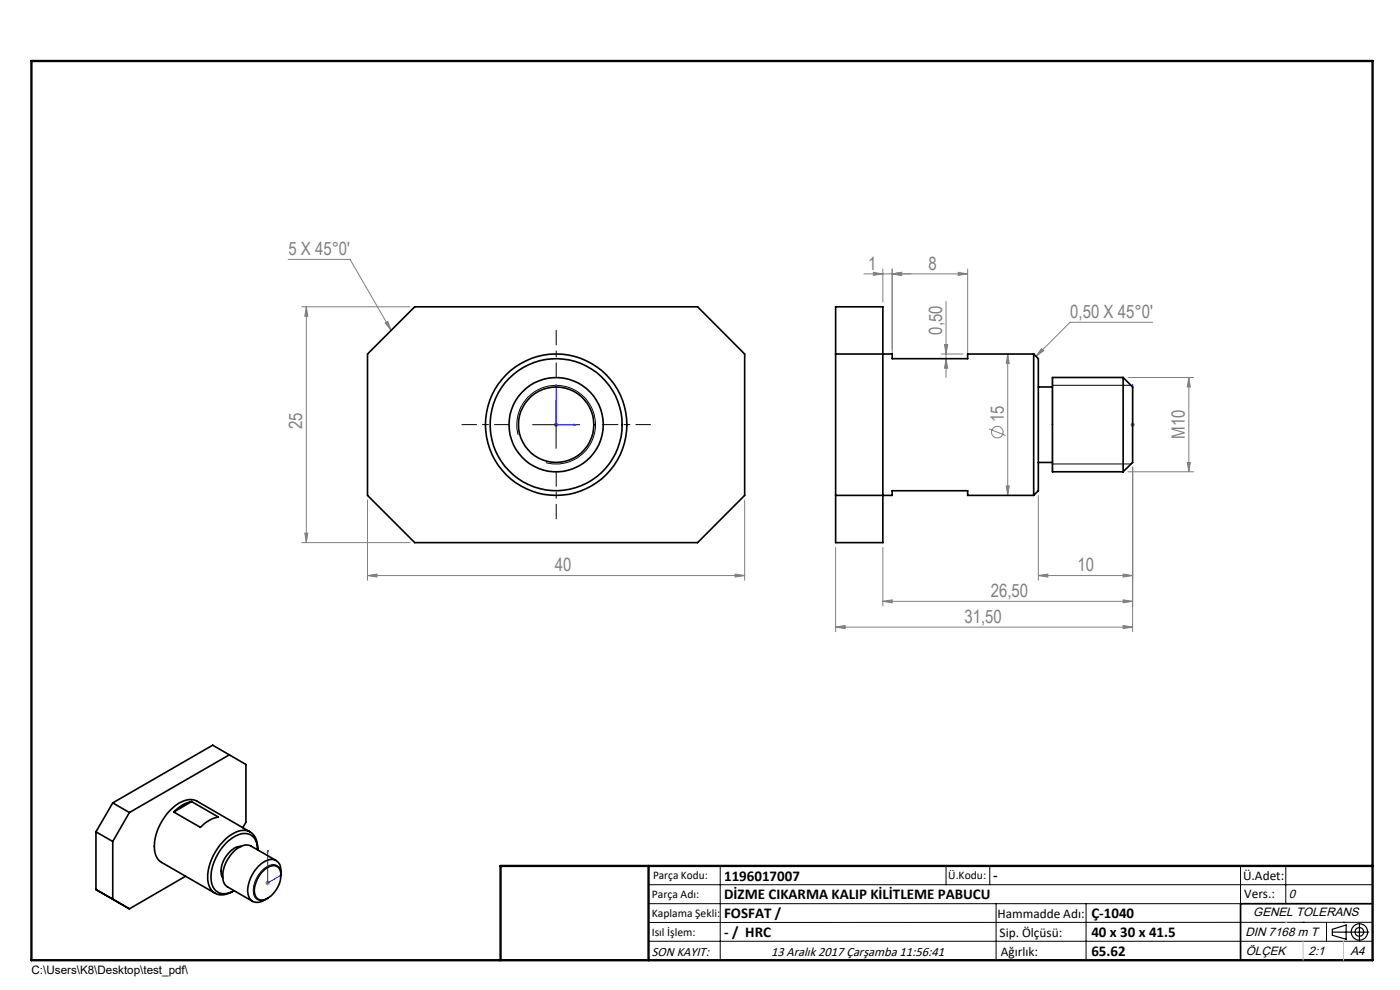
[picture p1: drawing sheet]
<svg xmlns="http://www.w3.org/2000/svg" width="297mm" height="210mm" viewBox="0 0 297 210" stroke-linecap="round" stroke-linejoin="round" font-family="sans-serif">
<g fill="none" stroke="#808080" stroke-width=".21">
<path d="M61.1 55h13.2l8.7 15.1M185.3 57.8l2 .3-2 .3zM187.3 57.1v7M189.3 58.1l2-.3v.6zM189.3 57.1v18M203.3 57.8l2 .3-2 .3zM205.3 58.1h-22M205.3 57.1v18M64 65.1h23M65 65.1l.3 2h-.6zM65 65.1v50M81.7 68.5l.6-.3 .7 1.9z"/>
<path d="M199.7 75.1h4.6M200.4 73.1h.6l-.3 2zM200.7 64v16.1M200.7 76.1l.3 2h-.6zM213.8 75.1l.3 2h-.6zM213.8 75.1v30M220.9 73.9l.5 .5-1.6 1.2zM244.5 68.4h-17.5l-7.2 7.2M117.5 90.1h1M117.6 89.7l.7 .7M118 89.6v1M118.3 89.7l-.7 .7"/>
<path d="M209.8 91l3.5 1.4M239.3 80.1h13.9M239.8 90.1h1M239.9 89.7l.7 .7M240.3 89.6v1M240.3 99.1v34.9M240.6 89.7l-.7 .7M251.9 98.1h.6l-.3 2zM252.2 80.1v20M252.2 80.1l.3 2h-.6zM64 115.1h23M64.7 113.1h.6l-.3 2z"/>
<path d="M78 106.1v17M158 106.1v17M177.3 116.1v17.9M187.3 116.1v12.4M213.5 103.1h.6l-.3 2zM220.3 105.1v18M239.3 100.1h13.9M78 122.1l2-.3v.6zM78 122.1h80M156 121.8l2 .3-2 .3zM177.3 133l2-.3v.6zM177.3 133h63"/>
<path d="M187.3 127.6l2-.4v.7zM187.3 127.6h53M220.3 122.1l2-.3v.6zM220.3 122.1h20M238.3 121.8l2 .3-2 .3zM238.3 127.2l2 .4-2 .3zM238.3 132.7l2 .3-2 .3zM56.3 187.3h1M56.4 186.9l.7 .7M56.8 186.8v1M57.1 186.9l-.7 .7"/>
<circle cx="211.6" cy="91.7" r="1.24"/>
</g>
<g fill="none" stroke="#000" stroke-width=".21">
<path d="M109.9 92.2a8.3 8.3 0 0 1 7.4-10.4 8.3 8.3 0 0 1 9 9 8.3 8.3 0 0 1-10.5 7.3M113 90.1h10M118 85.1v10M223.3 98.4h16.6M223.3 81.7h16.6M59.6 185.5a1.77 1.77 0 0 0-.8-1.9 1.77 1.77 0 0 0-2 .2 6.1 6.1 0 0 0-3 6 1.71 1.71 0 0 0 2.9 .8M137.6 187.7h153.6M137.6 191.7h153.6M137.6 199.7h153.6M152.8 183.7v20M200.7 183.7v4M210 183.7v4"/>
<path d="M211.3 191.7v12M230.4 191.7v12M263.2 183.7v20M272.8 183.7v8M276.4 195.6h.1M281.4 195.6v4.1M285 195.6h.1M291.2 195.6l-153.6 .1"/>
</g>
<g fill="none" stroke="#000" stroke-width=".25">
<path d="M223.3 80.1v20M223.3 100.1h.1M282.6 197.7h7.8M282.6 197.1l3-.9v3l-3-.8zM288.4 195.8v3.8M106.2 203.7h185"/>
<circle cx="288.4" cy="197.7" r="1.74"/>
<circle cx="288.4" cy="197.7" r=".93"/>
</g>
<path d="M118 81.6l.1 .4h-.2zM118 81.6v8.5h4.2M121.8 90l.4 .1-.4 .1zM240.3 90.1h.1M240.3 81.6v8.5M240.3 90v.2zM240.3 81.6v.4v-.4M56.8 180.4l.1 .2-.2 .2zM56.8 180.4v6.9l3-1.7M59.5 185.6h.3l-.3 .2z" fill="none" stroke="#00f" stroke-width=".21"/>
<path d="M108 90.1h-10M118 80.1v-10M128 90.1h10M118 100.1v10" fill="none" stroke="#000" stroke-width=".21" stroke-dasharray="15.2 1.3 1.3 1.3" stroke-dashoffset="12.1"/>
<path d="M291.2 191.7h-28v12" fill="none" stroke="#000" stroke-width=".35"/>
<path d="M6.7 12.9h284.5v190.8h-284.5zM137.6 183.7v20M291.2 183.7h-185v20" fill="none" stroke="#000" stroke-width=".5"/>
<path d="M276.4 199.7v4M285 199.7v4" fill="none" stroke="#c0c0c0" stroke-width=".21"/>
<path d="M272.8 195.6h.1" fill="none" stroke="#c0c0c0" stroke-width=".25"/>
<g fill="#00f">
<path d="M121.8 90l.4 .1-.4 .1zM118 81.6l.1 .4h-.2z"/>
<path d="M59.5 185.6h.3l-.3 .2zM56.8 180.4l.1 .2-.2 .2zM240.3 90v.2zM240.3 81.6v.4z"/>
</g>
<g fill="#808080">
<path d="M238.3 121.8l2 .3-2 .3zM220.3 122.1l2-.3v.6zM238.3 127.2l2 .4-2 .3zM187.3 127.6l2-.4v.7zM238.3 132.7l2 .3-2 .3zM177.3 133l2-.3v.6zM189.3 58.1l2-.3v.6zM185.3 57.8l2 .3-2 .3z"/>
<path d="M78 122.1l2-.3v.6zM156 121.8l2 .3-2 .3zM81.7 68.5l.6-.3 .7 1.9zM189.3 58.1l2-.3v.6zM203.3 57.8l2 .3-2 .3zM220.9 73.9l.5 .5-1.6 1.2z"/>
<path d="M64.7 113.1h.6l-.3 2zM65 65.1l.3 2h-.6zM213.5 103.1h.6l-.3 2zM213.8 75.1l.3 2h-.6zM200.7 76.1l.3 2h-.6zM200.4 73.1h.6l-.3 2zM251.9 98.1h.6l-.3 2zM252.2 80.1l.3 2h-.6z"/>
</g>
<g fill="none" stroke="#000" stroke-width=".35">
<path d="M78 75.1l10-10h60l10 10v30l-10 10h-60l-10-10zM177.3 75.1h12v1h16v-1h14M177.3 65.1h10v50h-10zM219.3 75.1v30M219.3 75.1l1 1v28l-1 1M220.3 98.1h3M220.3 82.1h3M238.3 80.1v20M238.3 80.1h-15v20h15M238.3 80.1l2 2v16l-2 2M177.3 105.1h12v-1h16v1h14M20.4 176.5l3.5 2"/>
<path d="M20.4 176.5v12.2l3.5 2M23.9 170.3l21.2-12.2 7.1 4.1v12.2l-.7 1.2M23.9 178.5v12.2M23.9 170.3l-3.5 6.2M23.9 170.3l3.5 2.1M27.4 172.4l-3.5 6.1M40.6 170l5.7 3.3a7.3 7.3 0 0 0-3.8 2.2l-5.6-3.2M40.6 170a6.8 6.8 0 0 0-3.7 2.3M40.6 170l-3.7 2.3M47.6 178.3a5.2 5.2 0 0 1 5.2-2 3.7 3.7 0 0 1 1.8 4 2.96 2.96 0 0 0-3-3.5 9.1 9.1 0 0 0-6.2 6.1 6 6 0 0 0 .2 5.9 3.1 3.1 0 0 0 4.1 .1 3.6 3.6 0 0 1-4.7 .1 5.9 5.9 0 0 1-.4-5.8 12.8 12.8 0 0 1 3-4.9zM48.6 160.1l-21.2 12.3M51.1 179.6a4.8 4.8 0 0 0-3.9 3.5 3.7 3.7 0 0 0 0 3.1"/>
<path d="M53.1 176.5l-11.3-6.5a4.6 4.6 0 0 0-5.1 1.3 10.8 10.8 0 0 0-3.8 9.7l.5 1.2 .6 .5 11.6 6.8M39.4 185.9l-12 6.9-3.5-2.1M55.5 185.1a2.83 2.83 0 0 1 3.4-1.2 3.5 3.5 0 0 1 0 4.3 4.2 4.2 0 0 1-3.7 2.7 2.15 2.15 0 0 1-1.2-2.8l.5-1.3zM58.6 182.5l-5.3-3a3.6 3.6 0 0 0-4.2 1.6 6.4 6.4 0 0 0-1.5 6.3l.6 .7 5.4 3.1M59.6 185.6a2.9 2.9 0 0 0-1-3 2.94 2.94 0 0 0-3.5 .9 7.4 7.4 0 0 0-2.5 6.2 2.02 2.02 0 0 0 3.3 1.4l.9-.6"/>
<circle cx="118" cy="90.1" r="14"/>
<circle cx="118" cy="90.1" r="8"/>
<circle cx="118" cy="90.1" r="10"/>
<circle cx="118" cy="90.1" r="15"/>
</g>
<g font-size="3.9" fill="#808080">
<text x="61.2" y="54.1">5 X 45°0'</text>
<text x="184.2" y="57.2">1</text>
<text x="196.9" y="57.2">8</text>
<text x="199.9" y="71" transform="rotate(-90 199.9 71)">0,50</text>
<text x="227" y="67.5">0,50 X 45°0'</text>
<text x="212.9" y="89.6" transform="rotate(-90 212.9 89.6)">15</text>
<text x="64.1" y="91.1" transform="rotate(-90 64.1 91.1)">25</text>
<text x="251.3" y="93" transform="rotate(-90 251.3 93)">M10</text>
<text x="117.7" y="121.2">40</text>
<text x="228.6" y="121.2">10</text>
<text x="210.2" y="126.7">26,50</text>
<text x="204.6" y="132.1">31,50</text>
</g>
<g font-size="3.2">
<text x="153.6" y="186.8">1196017007</text>
<text x="153.6" y="190.8">DİZME CIKARMA KALIP KİLİTLEME PABUCU</text>
<text x="210.7" y="186.6">-</text>
<text x="153.6" y="194.8">FOSFAT /</text>
<text x="231.5" y="194.8">Ç-1040</text>
<text x="153.6" y="198.8">- / HRC</text>
<text x="231.5" y="198.7">40 x 30 x 41.5</text>
<text x="231.5" y="202.8">65.62</text>
</g>
<g font-size="2.8">
<text x="263.7" y="186.7">Ü.Adet:</text>
<text x="263.9" y="190.5">Vers.:</text>
<text x="211.6" y="194.8">Hammadde Adı:</text>
<text x="138.3" y="202.8">SON KAYIT:</text>
<text x="163.6" y="202.8">13 Aralık 2017 Çarşamba 11:56:41</text>
<text x="212.1" y="198.7">Sip. Ölçüsü:</text>
<text x="212.3" y="202.7">Ağırlık:</text>
</g>
<g font-size="2.6">
<text x="273.4" y="190.4">0</text>
<text x="265.9" y="194.4">GENEL TOLERANS</text>
<text x="264.2" y="198.5">DIN 7168 m T</text>
<text x="264.3" y="202.6">ÖLÇEK</text>
<text x="277.6" y="202.6">2:1</text>
<text x="286.5" y="202.6">A4</text>
</g>
<g font-size="2.5">
<text x="138.3" y="190.5">Parça Adı:</text>
<text x="138.5" y="186.5">Parça Kodu:</text>
<text x="201.2" y="186.5">Ü.Kodu:</text>
<text x="138.3" y="194.5">Kaplama Şekli:</text>
<text x="138.3" y="198.6">Isıl İşlem:</text>
<text x="6.7" y="206.7">C:\Users\K8\Desktop\test_pdf\</text>
</g>
</svg>
